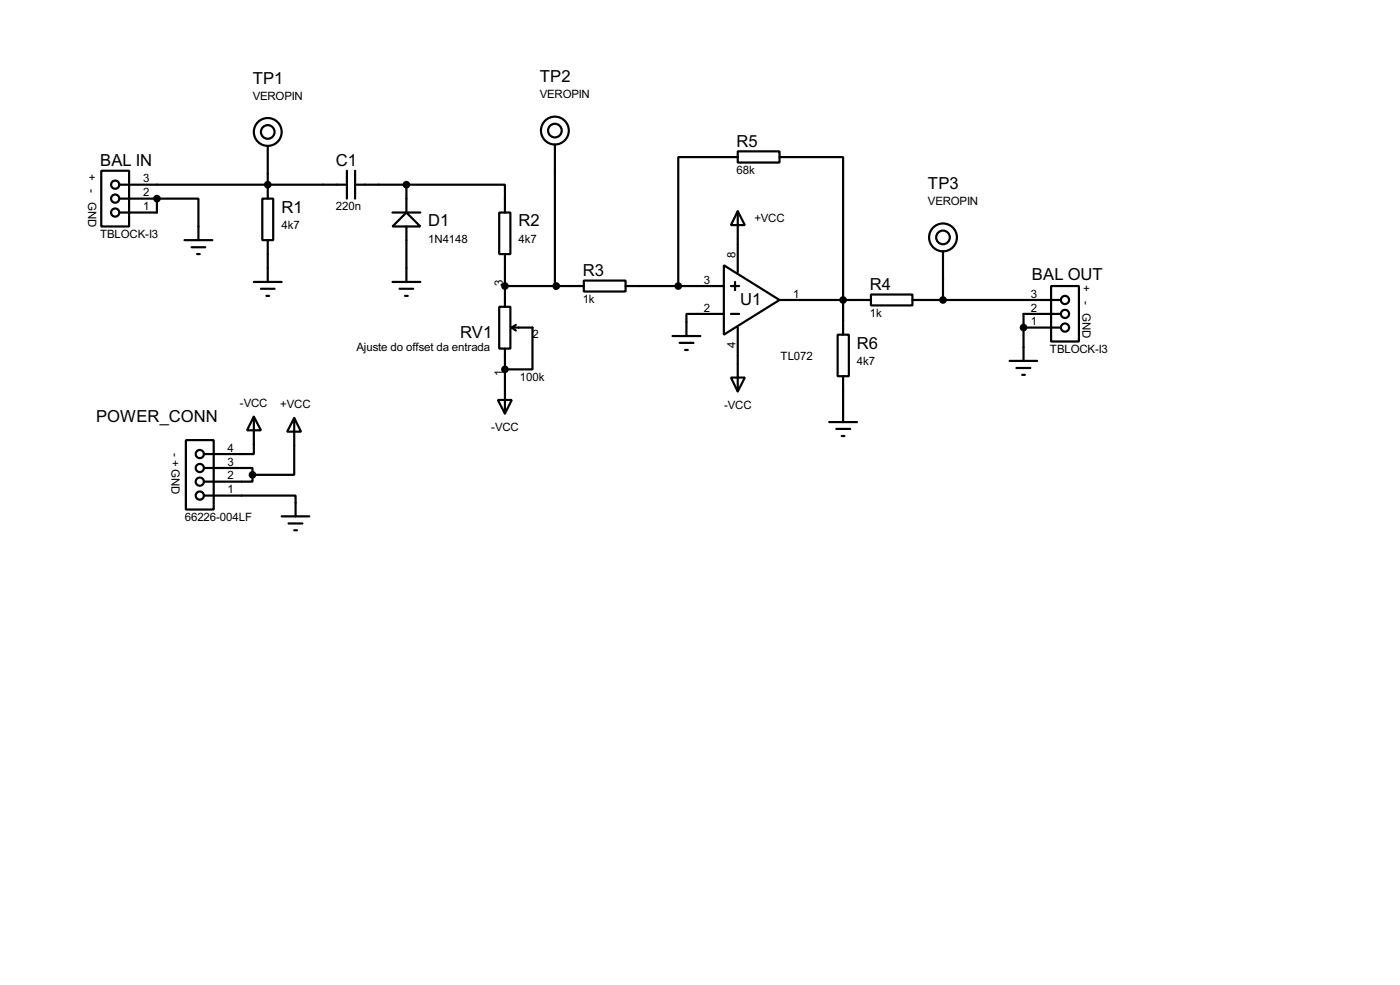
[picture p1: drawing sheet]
<svg xmlns="http://www.w3.org/2000/svg" width="256mm" height="180mm" viewBox="0 0 256 180" stroke-linecap="round" stroke-linejoin="round" font-family="sans-serif">
<g fill="none" stroke="#000" stroke-width=".4">
<path d="M18.6 31.3h5.1v10.2h-5.1zM21.9 33.8h41.7M21.9 36.4h6.9M28.8 36.4h7.6v7.6M28.8 36.4v2.5h-6.9M48.1 36.4h2v7.6h-2zM49.1 26.7v9.7M63.6 31.3v5.1M65.1 33.8h9.4M65.1 31.3v5.1M71.9 38.9h5.1M74.5 33.8h18v5.1"/>
<path d="M74.5 33.8v5.1M91.5 38.9h2v7.6h-2zM101.7 26.5v26.4h.2v-.5M135.2 27.7h7.6v2.1h-7.6zM135.2 38.7l1.3 2.5h-2.6zM135.2 28.8h-10.9v23.6M135.2 38.7v11.1M142.8 28.8h11.7v32.5M33.8 44h5.1M35.1 45.3h2.5M36.1 46.5h.5M46.5 51.6h5.1"/>
<path d="M47.8 52.9h2.5M48.8 54.2h.5M49.1 44v7.6M71.9 41.5l2.6-2.6 2.5 2.6zM71.9 51.6h5.1M73.2 52.9h2.5M74.2 54.2h.5M74.5 41.5v10.1M91.5 56.2h2v7.6h-2zM92.5 52.4h14.5M92.5 46.5v9.7M93.8 60h3.8v7.6h-5.1"/>
<path d="M93.8 60l.7 .5M94.5 59.5l-.7 .5M107 51.4h7.6v2h-7.6zM114.6 52.4h18M132.6 48.6l10.2 6.3-10.2 6.4zM132.6 57.5h-6.8v4M133.9 52.4h1.5M133.9 57.5h1.5M134.7 51.6v1.5M135.2 60v11.7M142.8 54.9h16.8M159.6 53.9h7.6v2h-7.6z"/>
<path d="M167.2 54.9h27.2M172.8 46v8.9M187.5 60h6.9M192.6 52.4h5.1v10.1h-5.1zM194.4 57.5h-6.9v8.6M46.5 76.3l1.3 2.5h-2.5zM46.5 76.3v6.8h-9.1M53.9 76.5l1.3 2.5h-2.6zM53.9 76.5v10.4h-7.6M91.2 73.2h2.6l-1.3 2.5zM92.5 63.8v11.9M123.2 61.5h5.1"/>
<path d="M124.5 62.8h2.6M125.5 64.1h.5M133.9 69.1h2.6l-1.3 2.6zM151.9 77.3h5.1M153.2 78.5h2.6M153.5 61.3h2v7.6h-2zM154.2 79.8h.5M154.5 68.9v8.4M185 66.1h5M186.2 67.4h2.6M187.3 68.6h.5M34.1 80.6h5.1v12.7h-5.1z"/>
<path d="M37.4 90.7h16.8v3.8M37.4 85.7h8.9v1.2M46.3 86.9v1.3h-8.9M51.6 94.5h5.1M52.9 95.8h2.5M53.9 97.1h.5"/>
<circle cx="21.1" cy="36.4" r=".75"/>
<circle cx="21.1" cy="38.9" r=".75"/>
<circle cx="21.1" cy="33.8" r=".75"/>
<circle cx="49" cy="24.2" r="2.55"/>
<circle cx="49" cy="24.2" r="1.25"/>
<circle cx="101.6" cy="23.9" r="2.55"/>
<circle cx="101.6" cy="23.9" r="1.25"/>
<circle cx="172.7" cy="43.5" r="2.55"/>
<circle cx="172.7" cy="43.5" r="1.25"/>
<circle cx="195.1" cy="54.9" r=".75"/>
<circle cx="195.1" cy="57.5" r=".75"/>
<circle cx="195.1" cy="60" r=".75"/>
<circle cx="36.6" cy="85.7" r=".75"/>
<circle cx="36.6" cy="90.7" r=".75"/>
<circle cx="36.6" cy="88.2" r=".75"/>
<circle cx="36.6" cy="83.1" r=".75"/>
</g>
<g fill="#000">
<circle cx="28.8" cy="36.4" r=".2"/>
<circle cx="49.1" cy="33.8" r=".2"/>
<circle cx="92.5" cy="52.4" r=".2"/>
<circle cx="187.5" cy="60" r=".2"/>
<circle cx="92.5" cy="67.6" r=".2"/>
</g>
<g fill="#000" stroke="#000" stroke-width=".4">
<circle cx="28.7" cy="36.4" r=".5"/>
<circle cx="49" cy="33.8" r=".5"/>
<circle cx="74.4" cy="33.8" r=".5"/>
<circle cx="92.5" cy="52.4" r=".5"/>
<circle cx="101.9" cy="52.4" r=".5"/>
<circle cx="124.2" cy="52.4" r=".5"/>
<circle cx="154.4" cy="54.9" r=".5"/>
<circle cx="172.7" cy="54.9" r=".5"/>
<circle cx="187.5" cy="60" r=".5"/>
<circle cx="92.5" cy="67.6" r=".5"/>
<circle cx="46.2" cy="86.9" r=".5"/>
</g>
<g font-size="3.4">
<text x="46.3" y="15.3">TP1</text>
<text x="98.9" y="15">TP2</text>
<text x="135" y="26.9">R5</text>
<text x="18.4" y="30.5">BAL IN</text>
<text x="61.6" y="30.5">C1</text>
<text x="170" y="34.6">TP3</text>
<text x="51.6" y="38.9">R1</text>
<text x="78.5" y="41.5">D1</text>
<text x="95" y="41.5">R2</text>
<text x="106.8" y="50.6">R3</text>
<text x="159.4" y="53.1">R4</text>
<text x="189.1" y="51.3">BAL OUT</text>
<text x="135.6" y="55.9">U1</text>
<text x="84.3" y="62">RV1</text>
<text x="157" y="63.8">R6</text>
<text x="17.6" y="77.2">POWER_CONN</text>
</g>
<g font-size="2.4">
<text x="98.9" y="18">VEROPIN</text>
<text x="46.3" y="18.3">VEROPIN</text>
<text x="16.1" y="31.8" transform="rotate(90 16.1 31.8)">+ -</text>
<text x="26.2" y="36">2</text>
<text x="26.2" y="33.4">3</text>
<text x="135" y="31.9">68k</text>
<text x="16.1" y="37" transform="rotate(90 16.1 37)">GND</text>
<text x="26.2" y="38.5">1</text>
<text x="51.6" y="41.9">4k7</text>
<text x="61.6" y="38.5">220n</text>
<text x="138.2" y="40.6">+VCC</text>
<text x="170" y="37.6">VEROPIN</text>
<text x="18.4" y="43.6">TBLOCK-I3</text>
<text x="78.5" y="44.4">1N4148</text>
<text x="95" y="44.4">4k7</text>
<text x="134.8" y="47.2" transform="rotate(-90 134.8 47.2)">8</text>
<text x="92.1" y="52.4" transform="rotate(-90 92.1 52.4)">3</text>
<text x="129" y="52">3</text>
<text x="198.3" y="52.2" transform="rotate(90 198.3 52.2)">+ -</text>
<text x="106.8" y="55.4">1k</text>
<text x="129" y="57.1">2</text>
<text x="145.3" y="54.5">1</text>
<text x="159.4" y="58">1k</text>
<text x="188.9" y="59.6">1</text>
<text x="188.9" y="57.1">2</text>
<text x="188.9" y="54.5">3</text>
<text x="198.3" y="57.4" transform="rotate(90 198.3 57.4)">GND</text>
<text x="65.3" y="64.2">Ajuste do offset da entrada</text>
<text x="97.5" y="61.9">2</text>
<text x="134.8" y="63.7" transform="rotate(-90 134.8 63.7)">4</text>
<text x="143" y="65.9">TL072</text>
<text x="192.4" y="64.6">TBLOCK-I3</text>
<text x="92.1" y="68.8" transform="rotate(-90 92.1 68.8)">1</text>
<text x="95.2" y="69.7">100k</text>
<text x="157" y="66.7">4k7</text>
<text x="44" y="74.4">-VCC</text>
<text x="51.4" y="74.7">+VCC</text>
<text x="132.7" y="74.9">-VCC</text>
<text x="31.4" y="82.9" transform="rotate(90 31.4 82.9)">- + GND</text>
<text x="41.7" y="82.7">4</text>
<text x="90" y="79">-VCC</text>
<text x="41.7" y="87.8">2</text>
<text x="41.7" y="85.3">3</text>
<text x="33.9" y="95.4">66226-004LF</text>
<text x="41.7" y="90.3">1</text>
</g>
</svg>
